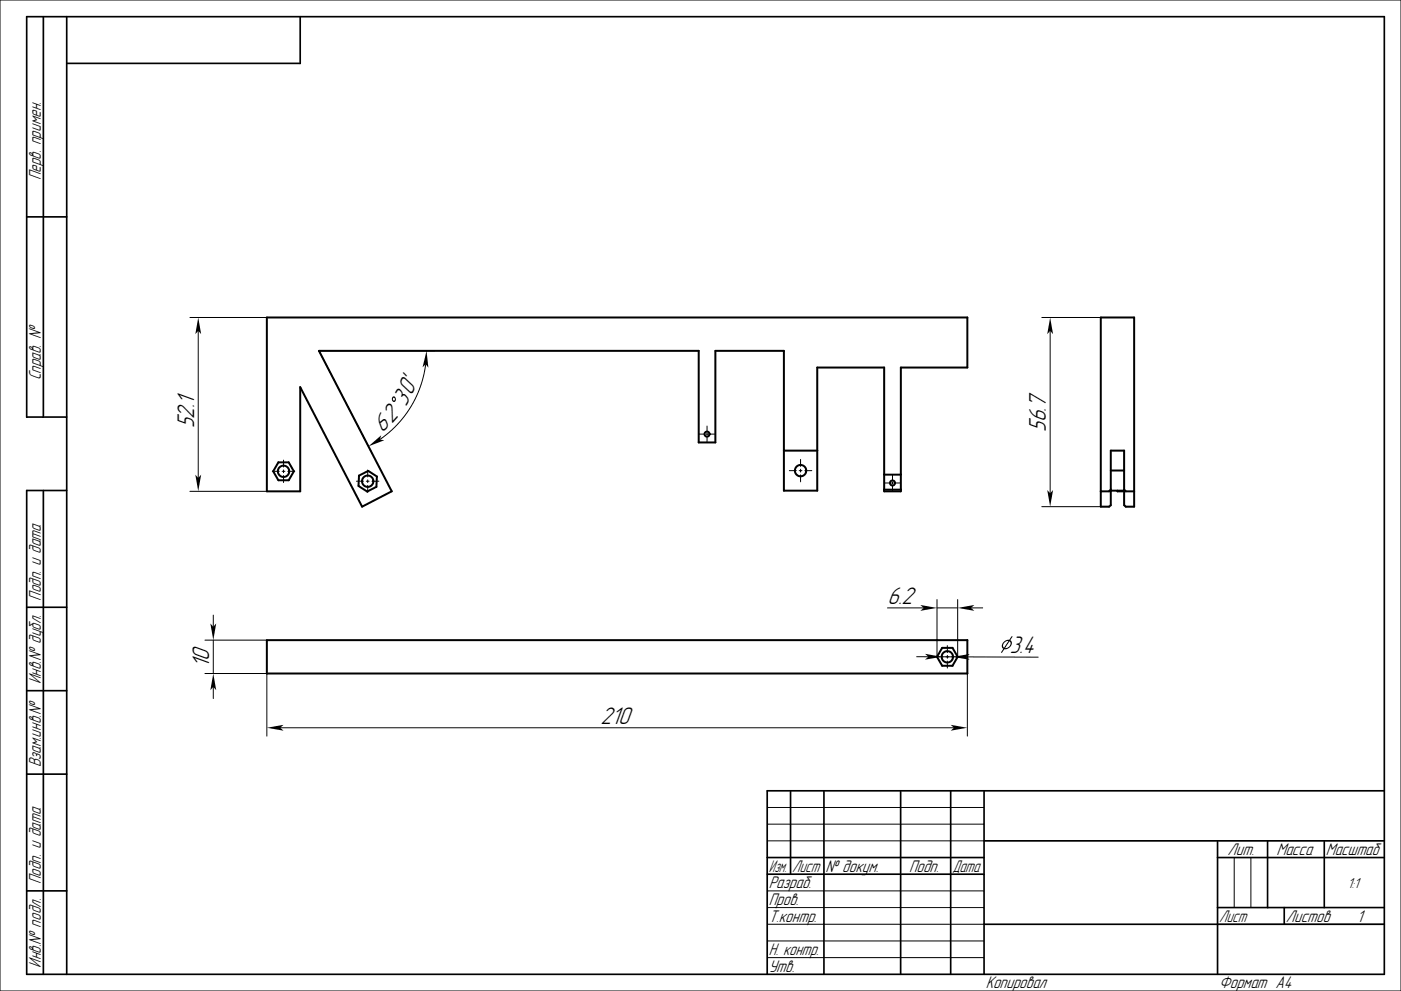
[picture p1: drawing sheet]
<svg xmlns="http://www.w3.org/2000/svg" width="420mm" height="297mm" viewBox="0 0 420 297" stroke-linecap="round" stroke-linejoin="round" font-family="sans-serif">
<g fill="none" stroke="#000" stroke-width=".3">
<path d="M0 0h420v297h-420zM56.9 95.2h23.1M59.4 99.2v44.1M312.3 95.2h17.7M314.8 99.2v48.6M127.6 109.1a32.2 32.2 0 0 1-13.7 22.6M130.4 105.2h-34.8l16 30.8M85 137.9v2.1M209.5 130.1h1.6M211.7 130.1h.6M212 127.7v1.5M212 129.8v.6"/>
<path d="M212 131v1.5M212.9 130.1h1.5M240 137.7v2.1M56.9 147.3h23.1M81.6 141.3h2.1M84.6 141.3h.8M85 140.8v.9M85 142.5v2.1M86.3 141.3h2.1M106.9 144.2h2.1M109.8 144.2h.9M110.2 140.9v2.1"/>
<path d="M110.2 143.8v.8M110.2 145.5v2.1M111.5 144.2h2.1M236.6 141.1h2.1M239.6 141.1h.8M240 140.6v.9M240 142.3v2.1M241.3 141.1h2.1M265.1 144.8h1.6M267.3 144.8h.6M267.6 142.3v1.5M267.6 144.4v.7"/>
<path d="M267.6 145.7v1.5M268.5 144.8h1.5M312.3 151.8h17.7M280.9 179.7v17.1M287.1 179.7v17.1M61.4 191.8h18.6M63.9 184.3v3.5M63.9 191.8v10M266.1 182.2h10.8M274.8 196.8h3.5M280.6 196.8h2.1M280.9 182.2h6.2"/>
<path d="M282.3 196.8l3.4 .1M283.6 196.8h.8M284 193.5v2.1M284 196.4v.9M284 198.1v2.1M285.3 196.8h2.1M289.7 196.9l21.5 .1M291.1 182.2h3.5M61.4 201.8h18.6v18.8M63.9 205.8v3.5M84 218.1h202M290 201.8v18.8"/>
<path d="M230 252h65M230 242h65M230 247h65M370 257v15M375 257v15M230 277h65M230 267h65M230 272h65M365 277h50M230 282h65M230 287h65"/>
</g>
<g fill="none" stroke="#000" stroke-width=".5">
<path d="M13 5v120M20 5v287M90 5v14h-70M8 65h12M20 125h-12v-120h407v287h-407v-145h12M13 147v145M8 182h12M8 207h12M8 232h12M237 237v25M247 237v55M270 237v55"/>
<path d="M285 237v55M295 237v55M415 237h-185v55M230 257h65M295 252h120M365 257h50M365 252v40M380 252v20M397 252v20M8 267h12M230 262h65M295 277h120"/>
<path d="M365 272h50M385 272v5"/>
</g>
<g fill="none" stroke="#000" stroke-width=".6">
<path d="M80 95.2h210v15h-19.9v37.1h-5v-37.1h-20.1v36.9h-10v-41.9h-20.5v27.4h-5v-27.4h-113.9l21.8 42.1-8.8 4.5-18.6-35.8v31.3h-10zM330 95.2h10v56.6h-2.5l-.5-.4v-16.3h-4v16.3l-.5 .4h-2.5zM83.4 138.6h3.1l1.6 2.7-1.6 2.6h-3.1l-1.5-2.6zM235 135.1h10M107.6 142.5l2.8-1.4 2.6 1.7-.2 3.1-2.7 1.4-2.6-1.7zM265.1 146.8h5M265.1 142.3h5M333 147.1h4M333 146.8l-.5 .5h-2.5M333 141h4M335 147.1v.2h2M337 146.8l.5 .5h2.5"/>
<path d="M80 191.8h210v10h-210zM282.5 194.2h3l1.6 2.6-1.6 2.7h-3l-1.6-2.7z"/>
<circle cx="212" cy="130.1" r=".75"/>
<circle cx="85" cy="141.3" r="1.7"/>
<circle cx="110.2" cy="144.2" r="1.7"/>
<circle cx="240" cy="141.1" r="1.7"/>
<circle cx="267.6" cy="144.8" r=".75"/>
<circle cx="284" cy="196.8" r="1.7"/>
</g>
<g fill="#000">
<path d="M59.4 95.2l.9 5-.9-1-.8 1z" fill-rule="evenodd"/>
<path d="M117.7 118.9l.5-.1 .4 .5v.7l-.3 .5-.5-.1-.3-.4zM117.7 119.7a.4 .4 0 0 0 .8 0 .4 .4 0 0 0-.8 0z" fill-rule="evenodd"/>
<path d="M127.9 105.2l.5 5-.8-1.1-.9 1z" fill-rule="evenodd"/>
<path d="M314.8 95.2l.9 5-.9-1-.9 1z" fill-rule="evenodd"/>
<path d="M110.5 133.8l3.8-3.3-.4 1.2 1.3 .3z" fill-rule="evenodd"/>
<path d="M58.6 142.3l.8 1 .9-1-.9 5z" fill-rule="evenodd"/>
<path d="M313.9 146.8l.9 1 .9-1-.9 5z" fill-rule="evenodd"/>
<path d="M63.1 186.8l.8 1 .9-1-.9 5z" fill-rule="evenodd"/>
<path d="M275.9 181.3l5 .9-5 .9 1-.9z" fill-rule="evenodd"/>
<path d="M277.3 195.9l5 .9-5 .9 1-.9z" fill-rule="evenodd"/>
<path d="M285.7 196.9l5-.9-1 .9 1 .9z" fill-rule="evenodd"/>
<path d="M287.1 182.2l5-.9-1 .9 1 .9z" fill-rule="evenodd"/>
<path d="M300.9 192.4l.8-.5 .9-.1 .6-1.1h.3l-.6 1.2 .4 .7-.3 1.1-.9 .7-1 .2-.9 1 .6-1.1-.4-.4-.1-.6zM302.6 192.2l-1.3 2 .8-.1 .7-.6 .2-.8zM301.1 192.6l-.4 .8 .3 .7 1.3-2-.6 .1z" fill-rule="evenodd"/>
<path d="M63.9 201.8l.9 5-.9-1-.8 1z" fill-rule="evenodd"/>
<path d="M80 218.1l5-.9-1 .9 1 .9z" fill-rule="evenodd"/>
<path d="M285 217.2l5 .9-5 .9 1-.9z" fill-rule="evenodd"/>
</g>
<g font-size="6.7">
<text x="123.4" y="118.8" transform="rotate(-67 123.4 118.8)">0</text>
<text x="124.9" y="115.3" transform="rotate(-72 124.9 115.3)">'</text>
<text x="121.7" y="121.9" transform="rotate(-60 121.7 121.9)">3</text>
<text x="58.2" y="128.3" transform="rotate(-90 58.2 128.3)">52.1</text>
<text x="114.5" y="129.7" transform="rotate(-40 114.5 129.7)">6</text>
<text x="117.5" y="127.1" transform="rotate(-48 117.5 127.1)">2</text>
<text x="313.6" y="129.3" transform="rotate(-90 313.6 129.3)">56.7</text>
<text x="266.1" y="180.9">6.2</text>
<text x="302.8" y="195.7">3.4</text>
<text x="62.7" y="200.2" transform="rotate(-90 62.7 200.2)">10</text>
<text x="180" y="216.9">210</text>
</g>
<g font-size="4.7">
<text x="12.2" y="54" transform="rotate(-90 12.2 54)">Перв. примен.</text>
<text x="12.2" y="114" transform="rotate(-90 12.2 114)">Справ. №</text>
<text x="12.2" y="180" transform="rotate(-90 12.2 180)">Подп. и дата</text>
<text x="12.2" y="205" transform="rotate(-90 12.2 205)">Инв.№ дубл.</text>
<text x="12.2" y="230" transform="rotate(-90 12.2 230)">Взам.инв.№</text>
<text x="368" y="256.2">Лит.</text>
<text x="382.7" y="256.2">Масса</text>
<text x="397.5" y="256.2">Масштаб</text>
<text x="230.5" y="261.3">Изм.</text>
<text x="237.5" y="261.3">Лист</text>
<text x="247.5" y="261.3">№ докум.</text>
<text x="272.5" y="261.3">Подп.</text>
<text x="285.5" y="261.3">Дата</text>
<text x="12.2" y="265" transform="rotate(-90 12.2 265)">Подп. и дата</text>
<text x="230.5" y="266.3">Разраб.</text>
<text x="230.5" y="271.3">Пров.</text>
<text x="230.5" y="276.3">Т.контр.</text>
<text x="365.5" y="276.2">Лист</text>
<text x="385.5" y="276.2">Листов</text>
<text x="406.8" y="276.3">1</text>
<text x="230.5" y="286.3">Н. контр.</text>
<text x="12.2" y="290" transform="rotate(-90 12.2 290)">Инв.№ подл.</text>
<text x="230.5" y="291.3">Утв.</text>
<text x="295.5" y="296.3">Копировал</text>
<text x="365.5" y="296.3">Формат A4</text>
</g>
<text font-size="4" x="404" y="266">1:1</text>
</svg>
